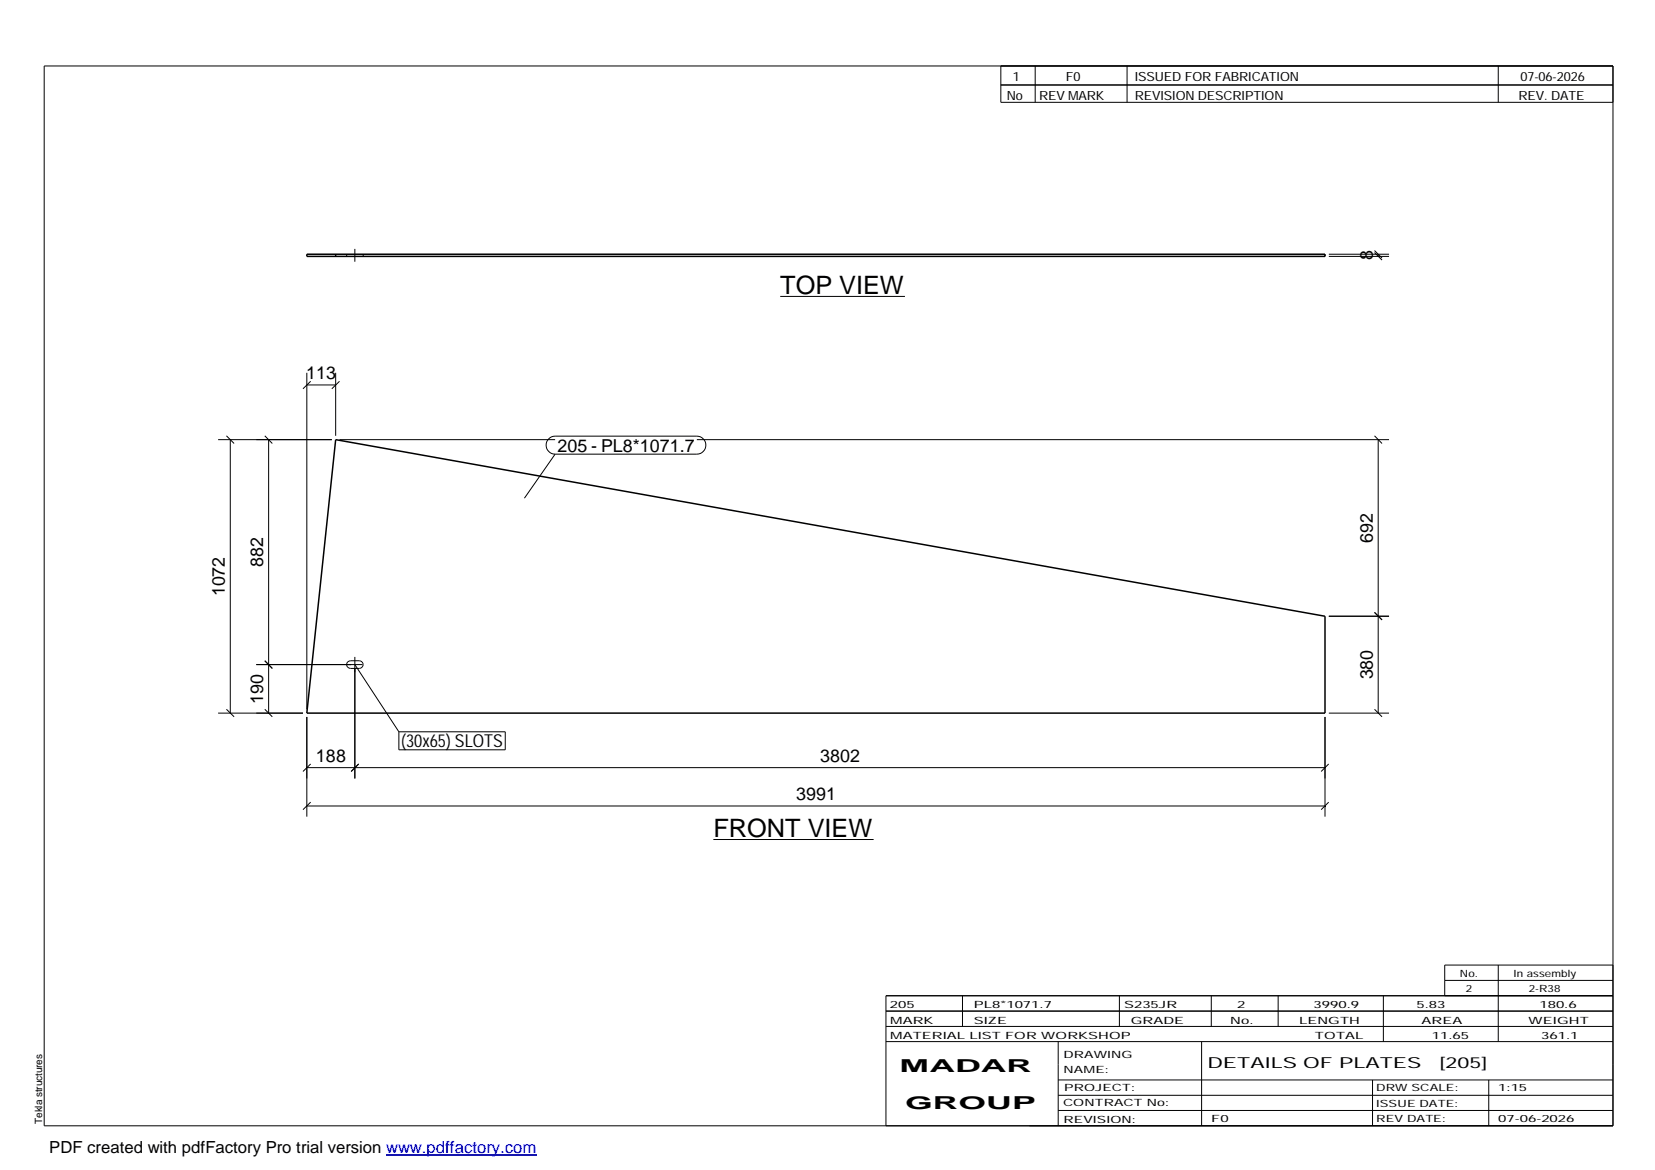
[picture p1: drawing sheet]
<svg xmlns="http://www.w3.org/2000/svg" width="420mm" height="297mm" viewBox="0 0 420 297" stroke-linecap="round" stroke-linejoin="round" font-family="sans-serif">
<g fill="none" stroke="#000" stroke-width=".25">
<path d="M11.2 16.7h398.3v269.1h-398.3zM254.1 16.7v9.3h155.4M262.8 16.7v9.3M286.1 16.7v9.3M380.4 16.7v9.3M254.1 21.6h155.4M88 64.5v.6M90.1 63.2v3.2M92.2 64.5v.6M198.1 75.3h31.6M337.4 65.1h15.2M337.4 64.5h15.2"/>
<path d="M349 64.1l1.9 1.9M349 63.6l1.9 1.9M349.9 64.5v.6M77.9 94.6v85.5M77.9 97.7h7.3M78.9 96.8l-2 1.9M85.2 94.6v16M86.2 96.8l-2 1.9M55.4 111.6h28.8M57.5 110.6l1.9 2M58.5 111.6v69.4M67.2 110.6l1.9 2"/>
<path d="M68.2 111.6v69.4M86.2 111.6h54.7M139.3 111.4l.7-.5 .9-.2h36a2.29 2.29 0 0 1 2.3 2.3 2.29 2.29 0 0 1-2.3 2.3h-36a2.27 2.27 0 0 1-2.1-1.4 2.27 2.27 0 0 1 .5-2.5zM140.9 115.3l-7.8 11.2M176.9 111.6h175.7M349 110.6l1.9 2M349.9 111.6v69.4M337.4 156.4h15.2M349 155.5l1.9 1.9M65.1 168.7h26.9M67.2 167.8l1.9 1.9M88.3 168l.7-.2h2.2a.97 .97 0 0 1 1 .9 .97 .97 0 0 1-1 1h-2.2a.97 .97 0 0 1-.9-.6 .97 .97 0 0 1 .2-1.1z"/>
<path d="M90.1 166.8v30.8M90.1 168.7l11.2 17.1M55.4 181h21.5M57.5 180.1l1.9 1.9M67.2 180.1l1.9 1.9M77.9 182v25.3M77.9 194.9h258.5M78.9 194l-2 1.9M91.1 194l-1.9 1.9M101.3 185.8h27v4.6h-27zM336.4 182v25.3M337.3 194l-1.9 1.9"/>
<path d="M337.4 181h15.2M349 180.1l1.9 1.9M77.9 204.6h258.5M78.9 203.7l-2 1.9M181.1 213.1h40.7M337.3 203.7l-1.9 1.9M224.9 256.7h184.6M244.3 252.8v7.8M284.2 252.8v7.8M307.5 252.8v7.8M324.5 252.8v7.8M351.2 252.8v11.6"/>
<path d="M366.8 248.9h42.7M380.4 245v19.4M409.5 245h-42.7v7.8M409.5 252.8h-184.6v33M224.9 264.4h184.6M224.9 260.6h184.6M268.6 264.4v21.4M268.6 274.2h140.9M268.6 278.1h140.9M305.1 264.4v21.4M348.4 274.2v11.6M378 274.2v11.6"/>
<path d="M268.6 281.9h140.9"/>
</g>
<path d="M77.9 64.5h258.5v.6h-258.5zM85.2 64.5v.6M85.2 111.6l251.2 44.8v24.6h-258.5z" fill="none" stroke="#000" stroke-width=".38"/>
<path d="M336.4 65.1v-.6" fill="none" stroke="#000" stroke-width=".25" stroke-dasharray="2.1 2.1" stroke-linecap="butt"/>
<path d="M98 293.3h38.2" fill="none" stroke="#00f" stroke-width=".3"/>
<g font-size="6.4">
<text x="198.1" y="74.5">TOP VIEW</text>
<text x="181.1" y="212.4">FRONT VIEW</text>
</g>
<g font-size="4.5">
<text x="348.5" y="66.1" transform="rotate(-90 348.5 66.1)">8</text>
<text x="77.8" y="96.3">113</text>
<text x="141.5" y="114.7">205 - PL8*1071.7</text>
<text x="348.5" y="137.8" transform="rotate(-90 348.5 137.8)">692</text>
<text x="66.8" y="144" transform="rotate(-90 66.8 144)">882</text>
<text x="57.1" y="151.4" transform="rotate(-90 57.1 151.4)">1072</text>
<text x="348.5" y="172.5" transform="rotate(-90 348.5 172.5)">380</text>
<text x="66.8" y="178.7" transform="rotate(-90 66.8 178.7)">190</text>
<text x="101.9" y="189.8">(30x65) SLOTS</text>
<text x="80.2" y="193.5">188</text>
<text x="208.2" y="193.5">3802</text>
<text x="202.1" y="203.2">3991</text>
<text x="228.4" y="272.3">MADAR</text>
<text x="229.8" y="281.6">GROUP</text>
</g>
<text font-size="4.2" x="12.5" y="292.7">PDF created with pdfFactory Pro trial version www.pdffactory.com</text>
<g font-size="3.9">
<text x="306.5" y="271.3">DETAILS OF PLATES</text>
<text x="365.4" y="271.3">[205]</text>
</g>
<g font-size="3.2">
<text x="257.1" y="20.5">1</text>
<text x="270.6" y="20.5">F0</text>
<text x="288.1" y="20.5">ISSUED FOR FABRICATION</text>
<text x="386" y="20.5">07-06-2026</text>
<text x="255.6" y="25.5">No</text>
<text x="263.8" y="25.5">REV MARK</text>
<text x="288.1" y="25.5">REVISION DESCRIPTION</text>
<text x="385.5" y="25.5">REV. DATE</text>
</g>
<g font-size="2.5">
<text x="370.6" y="247.9">No.</text>
<text x="372.1" y="251.8">2</text>
<text x="384.3" y="247.9">In assembly</text>
<text x="388.1" y="251.8">2-R38</text>
<text x="225.9" y="255.9">205</text>
<text x="247.3" y="255.9">PL8*1071.7</text>
<text x="285.4" y="255.9">S235JR</text>
<text x="314.1" y="255.9">2</text>
<text x="333.5" y="255.9">3990.9</text>
<text x="359.6" y="255.9">5.83</text>
<text x="390.8" y="255.9">180.6</text>
<text x="226" y="263.7">MATERIAL LIST FOR WORKSHOP</text>
<text x="226" y="259.9">MARK</text>
<text x="247.2" y="259.9">SIZE</text>
<text x="287.1" y="259.9">GRADE</text>
<text x="312.3" y="259.9">No.</text>
<text x="329.8" y="259.9">LENGTH</text>
<text x="333.8" y="263.7">TOTAL</text>
<text x="360.9" y="259.9">AREA</text>
<text x="363.5" y="263.7">11.65</text>
<text x="388.1" y="259.9">WEIGHT</text>
<text x="391.3" y="263.7">361.1</text>
<text x="270" y="268.5">DRAWING</text>
<text x="270" y="272.5">NAME:</text>
<text x="269.9" y="280.9">CONTRACT No:</text>
<text x="270.2" y="277">PROJECT:</text>
<text x="349.4" y="277.1">DRW SCALE:</text>
<text x="349.4" y="281">ISSUE DATE:</text>
<text x="380.4" y="277.1">1:15</text>
<text x="10.7" y="285.4" transform="rotate(-90 10.7 285.4)">Tekla structures</text>
<text x="270" y="285">REVISION:</text>
<text x="307.5" y="284.8">F0</text>
<text x="349.4" y="284.8">REV DATE:</text>
<text x="380.4" y="284.8">07-06-2026</text>
</g>
</svg>
